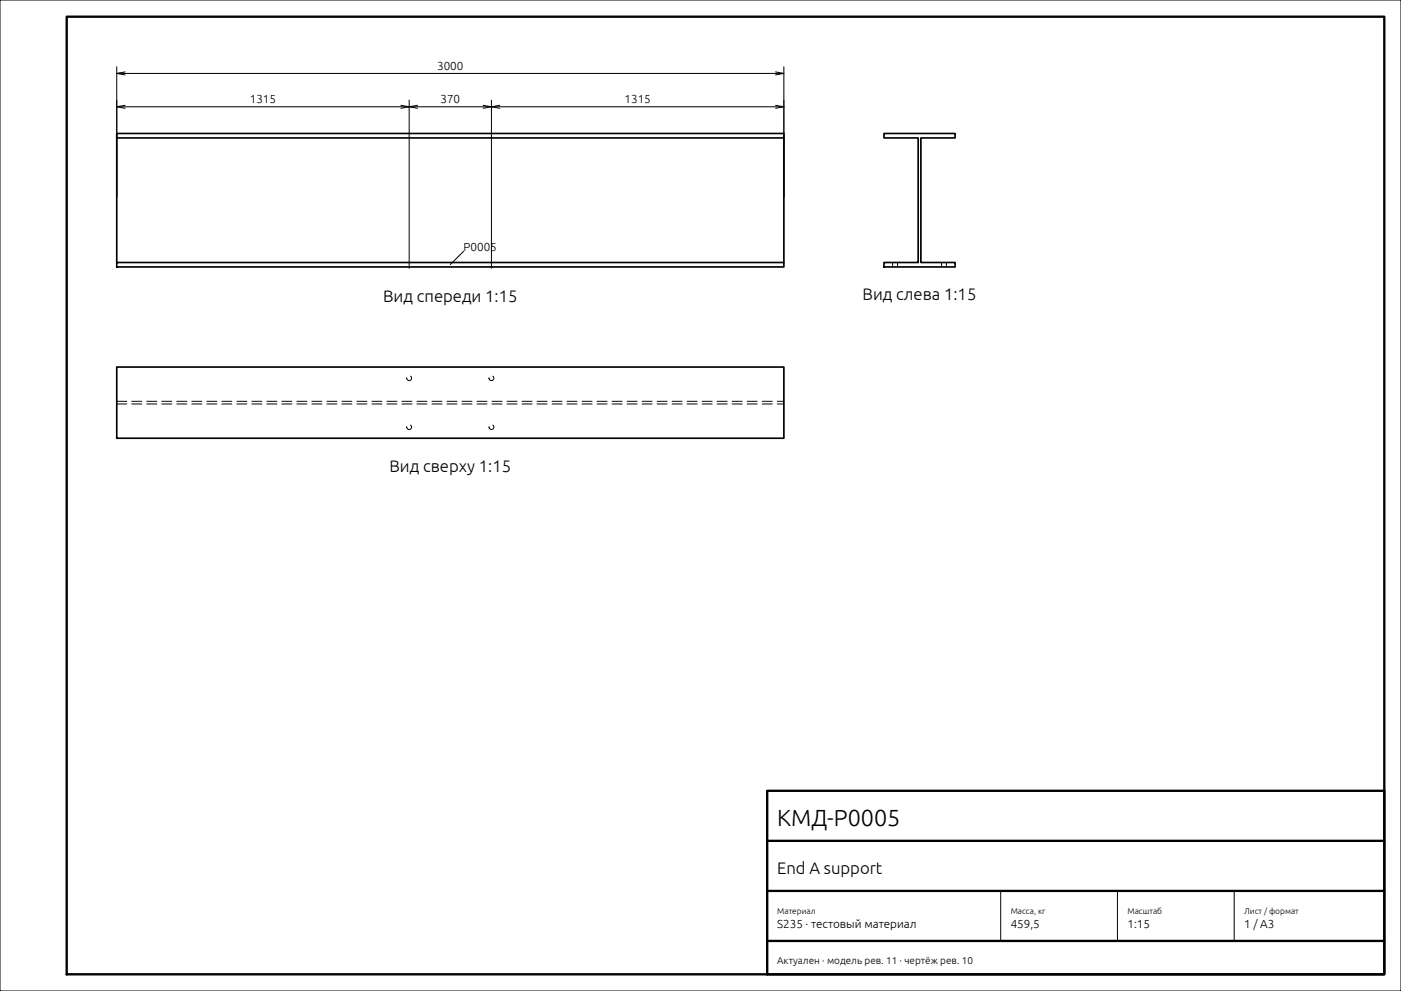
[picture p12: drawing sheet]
<svg xmlns="http://www.w3.org/2000/svg" width="420mm" height="297mm" viewBox="0 0 420 297" stroke-linecap="round" stroke-linejoin="round" font-family="sans-serif">
<g fill="none" stroke="#000" stroke-width=".3">
<path d="M0 0h420v297h-420zM35 20v39M35 22h200M35 32h200M37.5 21.6l-2.5 .4 2.5 .5M37.5 31.6l-2.5 .4 2.5 .5M120.2 31.6l2.5 .4-2.5 .5M122.7 30v50.4M125.2 31.6l-2.5 .4 2.5 .5M144.8 31.6l2.5 .4-2.5 .5M147.3 30v50.4M149.8 31.6l-2.5 .4 2.5 .5"/>
<path d="M232.5 21.6l2.5 .4-2.5 .5M232.5 31.6l2.5 .4-2.5 .5M235 20v39M139 75.3l-4 4M300 267v15M335 267v15M370 267v15"/>
</g>
<path d="M20 5h395v287h-395zM230 237h185v55h-185zM230 252h185M230 267h185M230 282h185" fill="none" stroke="#000" stroke-width=".7"/>
<path d="M35 41.3h200M265 40h21.3v1.3h-10.2v37.4h10.2v1.3h-21.3v-1.3h10.3v-37.4h-10.3zM35 78.7h200v1.3h-200zM35 78.7v-38.7h200v38.7M35 110h200v21.3h-200z" fill="none" stroke="#000" stroke-width=".5"/>
<path d="M267.6 80v-1.3M269.1 80v-1.3M282.3 80v-1.3M283.7 80v-1.3M121.9 113.3a.73 .73 0 0 0 1 .7 .73 .73 0 0 0 .3-1.2 .73 .73 0 0 0-1.2 .3l-.1 .2M146.6 113.3a.73 .73 0 0 0 1 .7 .73 .73 0 0 0 .2-1.2 .73 .73 0 0 0-1.1 .3l-.1 .2M35 121.1h200M35 120.3h200M121.9 128a.73 .73 0 0 0 1 .7 .73 .73 0 0 0 .3-1.2 .73 .73 0 0 0-1.2 .2l-.1 .3M146.6 128a.73 .73 0 0 0 1 .7 .73 .73 0 0 0 .2-1.2 .73 .73 0 0 0-1.1 .2l-.1 .3" fill="none" stroke="#000" stroke-width=".3" stroke-dasharray="3 1.5"/>
<text font-size="7" x="233" y="247.5">КМД-P0005</text>
<g font-size="5">
<text x="114.9" y="90.4">Вид спереди 1:15</text>
<text x="258.6" y="90">Вид слева 1:15</text>
<text x="116.8" y="141.3">Вид сверху 1:15</text>
<text x="233" y="262">End A support</text>
</g>
<g font-size="3.5">
<text x="131" y="21">3000</text>
<text x="74.9" y="31">1315</text>
<text x="132" y="31">370</text>
<text x="187.2" y="31">1315</text>
<text x="139" y="75.3">P0005</text>
<text x="233" y="278">S235 · тестовый материал</text>
<text x="303" y="278">459,5</text>
<text x="338" y="278">1:15</text>
<text x="373" y="278">1 / A3</text>
</g>
<text font-size="3" x="233" y="289">Актуален · модель рев. 11 · чертёж рев. 10</text>
<g font-size="2.5">
<text x="233" y="274">Материал</text>
<text x="303" y="274">Масса, кг</text>
<text x="338" y="274">Масштаб</text>
<text x="373" y="274">Лист / формат</text>
</g>
</svg>
